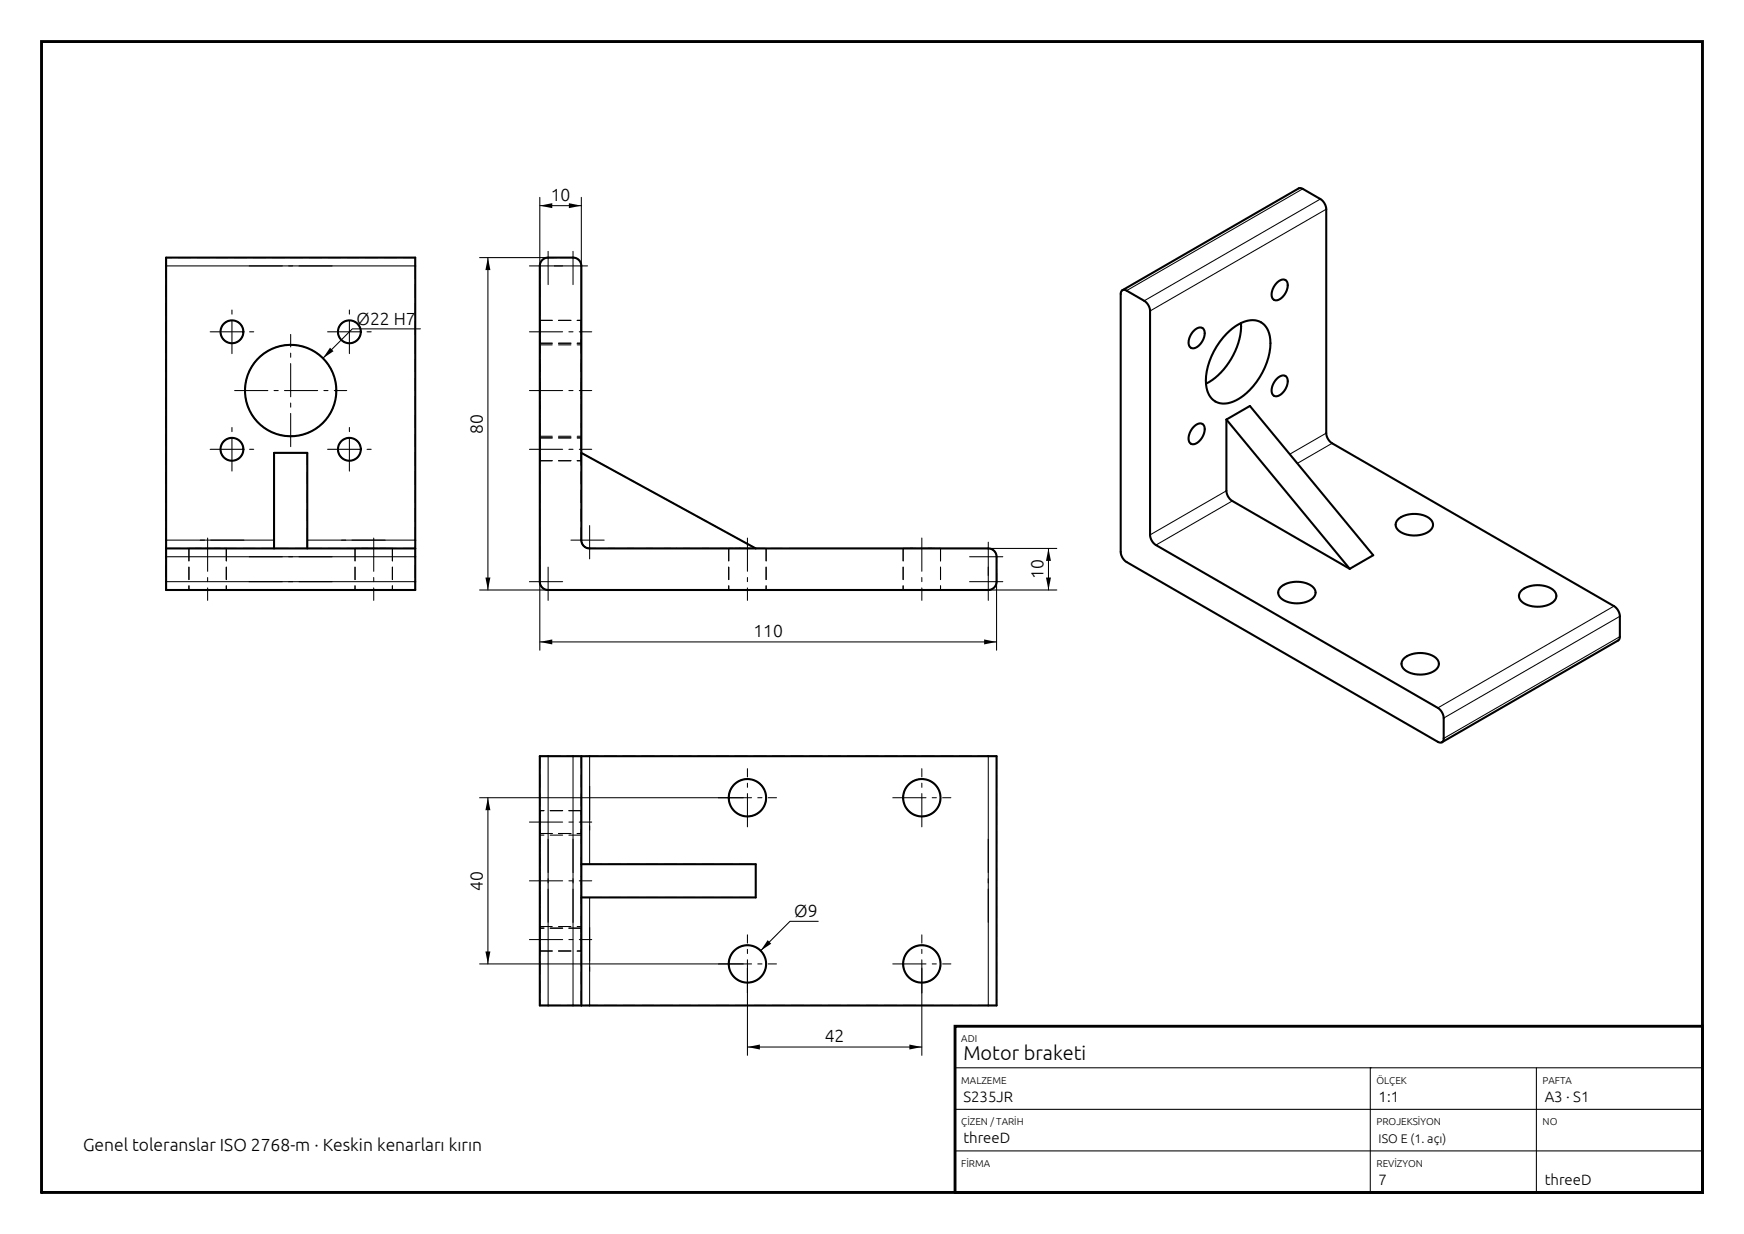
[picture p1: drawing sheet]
<svg xmlns="http://www.w3.org/2000/svg" width="420mm" height="297mm" viewBox="0 0 420 297" stroke-linecap="round" stroke-linejoin="round" font-family="sans-serif">
<path d="M10 10h400v277h-400zM230 247h180v40h-180z" fill="none" stroke="#000" stroke-width=".7"/>
<g fill="none" stroke="#000" stroke-width=".25">
<path d="M130 47.5v53.5M130 49.5h10M140 47.5v48.5M313.7 45.5l-42.4 24.5M318 47.9l-42.4 24.5M319.4 50.4l-42.4 24.4M40 64h60M101.2 79.2h-16.4l-7 7M115.5 62h18.5M117.5 62v80M130 103v53.5M295.4 118.1l-18.4 10.6"/>
<path d="M319.4 104.2l-8.8 5.1M320.8 106.7l-8.4 4.8M40 134h60M40 130h26M74 130h26M191 132h63.5M240 138v18.5M252.5 132v10M296.8 120.6l-18.4 10.6M40 140h60M115.5 142h68.5M130 154.5h110"/>
<path d="M186 142h68.5M388.7 145.9l-42.4 24.5M390.1 153.2l-42.4 24.5M390.1 148.3l-42.4 24.5M115.5 192h63.5M117.5 192v40M132 182v60M138 182v60M142 182v26M238 182v60M142 216v26M115.5 232h63.5"/>
<path d="M180 233v21M197.1 221.7h-6.8l-7.1 7.1M222 233v21M180 252h42M230 257h180M330 257h.1M330 257v30M370 257v30M230 267h180M230 277h180"/>
</g>
<g fill="none" stroke="#000" stroke-width=".5">
<path d="M40 62h60v80h-60zM130.6 62.6l1.2-.6h6.2a2 2 0 0 1 2 2v66a2 2 0 0 0 2 2h96a2 2 0 0 1 2 2v6a2 2 0 0 1-2 2h-106a2 2 0 0 1-2-2v-76l.2-.8zM270.3 69.9l42.5-24.6 .8 .1 4.4 2.5 .9 .9 .5 1.4v54l.2 .9 .4 .9 .8 .7 67.9 39.2 .8 .8 .4 .8 .2 .8v5.1l-.4 .7-42.4 24.5M270.3 69.9l-.3 .3-.1 .6v62l.2 .9 .4 .8 .8 .8 75 43.2 .5 .2 .5-.1M270.3 69.9h.9l4.5 2.6 .8 .8 .4 1.3 .1 54.1 .1 .9 .5 .9 .8 .7 68 39.2 .8 1 .5 1.2v5.2l-.4 .8M287.5 79.6a1.52 1.52 0 0 1 2.3-.4 3.4 3.4 0 0 1-2.8 4.6 1.51 1.51 0 0 1-.6-2.2l.3-.9zM298.9 77.8a16.8 16.8 0 0 1-8.5 14.6M307.5 68.1a1.52 1.52 0 0 1 2.3-.5 3.4 3.4 0 0 1-2.8 4.7 1.51 1.51 0 0 1-.6-2.3l.5-1.1zM295.4 80.3a8.8 8.8 0 0 1 6.6-3.2 4.4 4.4 0 0 1 3.9 4.6 16.3 16.3 0 0 1-9.2 15.1 4.3 4.3 0 0 1-6.1-3.5 16.1 16.1 0 0 1 4.8-13zM307.5 91.2a1.52 1.52 0 0 1 2.3-.5 3.4 3.4 0 0 1-2.8 4.6 1.51 1.51 0 0 1-.6-2.2l.3-.9zM140 109l42 23M287.5 102.7a1.52 1.52 0 0 1 2.3-.4 3.4 3.4 0 0 1-2.8 4.6 1.51 1.51 0 0 1-.6-2.2l.5-1.2z"/>
<path d="M295.4 101v17.3l.2 .9 .5 .8 .7 .6 28.3 16.3M295.4 101l5.6-3.3 29.7 35.9-5.6 3.3M295.4 101l29.7 35.9M40 132h60M66 132v-23h8v23M336.7 125a6.4 6.4 0 0 1 8 .2 1.94 1.94 0 0 1-1.2 3.1 6.3 6.3 0 0 1-7.1-1.1 1.67 1.67 0 0 1 .3-2.2zM308.4 141.3a6.4 6.4 0 0 1 8 .2 1.94 1.94 0 0 1-1.1 3.1 6.3 6.3 0 0 1-7.2-1.1 1.67 1.67 0 0 1 .3-2.2zM338.1 158.5a6.4 6.4 0 0 1 8 .2 1.94 1.94 0 0 1-1.1 3 6.3 6.3 0 0 1-7.2-1 1.67 1.67 0 0 1 .3-2.2zM366.4 142.1a6.4 6.4 0 0 1 8 .2 1.94 1.94 0 0 1-1.2 3.1 6.3 6.3 0 0 1-7.1-1 1.67 1.67 0 0 1 .3-2.3zM130 182h110v60h-110zM140 182v60M140 208h42v8h-42"/>
<circle cx="55.9" cy="79.9" r="2.75"/>
<circle cx="84.1" cy="79.9" r="2.75"/>
<circle cx="70" cy="94" r="11"/>
<circle cx="55.9" cy="108.1" r="2.75"/>
<circle cx="84.1" cy="108.1" r="2.75"/>
<circle cx="180" cy="192" r="4.5"/>
<circle cx="222" cy="192" r="4.5"/>
<circle cx="180" cy="232" r="4.5"/>
<circle cx="222" cy="232" r="4.5"/>
</g>
<g fill="none" stroke="#000" stroke-width=".25" stroke-dasharray="3 1.5">
<path d="M40 64v76M40 64v-2M58.6 79.9a2.75 2.75 0 0 0-4-2.5 2.75 2.75 0 0 0-.3 4.7 2.75 2.75 0 0 0 4.3-2v-.2M86.9 79.9a2.75 2.75 0 0 0-4.1-2.5 2.75 2.75 0 0 0-.2 4.7 2.75 2.75 0 0 0 4.3-2v-.2M100 64v76M100 64v-2M100 62h-60M130 64v76M130 64a2 2 0 0 1 2-2M130 79.9v-2.8M130 77.1v5.5M130 77.1h10"/>
<path d="M138 62h-6M138 62a2 2 0 0 1 2 2M140 79.9v-2.8M140 77.1v5.5M81 94a11 11 0 0 0-16.2-9.7 11 11 0 0 0-.9 18.8 11 11 0 0 0 17-8l.1-1.1M130 82.6v-2.7M130 94v-11M130 83v22M130 82.6h10M130 83h10M140 82.6v-2.7M140 94v-11"/>
<path d="M140 83v22M58.6 108.1a2.75 2.75 0 0 0-4-2.4 2.75 2.75 0 0 0-.3 4.7 2.75 2.75 0 0 0 4.3-2v-.3M66 109v21M74 109v21M86.9 108.1a2.75 2.75 0 0 0-4.1-2.4 2.75 2.75 0 0 0-.2 4.7 2.75 2.75 0 0 0 4.3-2v-.3M130 108.1v-2.7M130 105.4v5.5M130 110.9v-2.8M130 105v-11M130 110.9h10M130 105.4h10M130 105h10"/>
<path d="M140 109v21M140 108.1v-2.7M140 105.4v5.5M140 110.9v-2.8M140 105v-11M45.5 132h4.5M45.5 132v10M50 132h4.5M54.5 132h-9M54.5 132v10M66 132h-26M66 132v-2"/>
<path d="M74 132h-8M74 132v-2M85.5 132h4.5M85.5 132v10M90 132h4.5M94.5 132h-9M94.5 132v10M100 132h-26M140 130v-66M142 132a2 2 0 0 1-2-2M142 132h40M175.5 132v10"/>
<path d="M175.5 132h9M182 132l-42-23M184.5 132h-9M184.5 132v10M217.5 132v10M217.5 132h9M226.5 132h-9M226.5 132v10M238 132h-96M240 134a2 2 0 0 0-2-2M40 142v-2M45.5 142h4.5"/>
<path d="M50 142h4.5M54.5 142h-9M85.5 142h4.5M90 142h4.5M94.5 142h-9M100 142h-60M100 142v-2M132 142h106M132 142a2 2 0 0 1-2-2M175.5 142h9M184.5 142h-9M217.5 142h9"/>
<path d="M226.5 142h-9M238 142a2 2 0 0 0 2-2M240 140v-6M130 182v60M130 195.1v5.5M132 182h106M132 182h-2M140 182v26M140 195.1v5.5M140 195.1h-10M175.5 192a4.5 4.5 0 0 1 6.6-4 4.5 4.5 0 0 1 .4 7.7 4.5 4.5 0 0 1-7-3.3v-.4M217.5 192a4.5 4.5 0 0 1 6.6-4 4.5 4.5 0 0 1 .4 7.7 4.5 4.5 0 0 1-7-3.3v-.4"/>
<path d="M238 182h2M240 182v60M130 200.6v-5.5M130 201v22M130 200.6h10M140 208v8M140 216v26M140 200.6v-5.5M140 201v22M140 201h-10M142 208h40M142 216h40"/>
<path d="M142 208h-2M142 216h-2M130 223.4v5.5M130 228.9v-5.5M130 223v-22M130 228.9h10M130 223h10M140 223.4v5.5M140 228.9v-5.5M140 223v-22M140 223.4h-10M175.5 232a4.5 4.5 0 0 1 6.6-4 4.5 4.5 0 0 1 .4 7.7 4.5 4.5 0 0 1-7-3.3v-.4"/>
<path d="M217.5 232a4.5 4.5 0 0 1 6.6-4 4.5 4.5 0 0 1 .4 7.7 4.5 4.5 0 0 1-7-3.3v-.4M132 242h106M132 242h-2M238 242h2"/>
</g>
<g fill="none" stroke="#000" stroke-width=".25" stroke-dasharray="8 1.5 1 1.5">
<path d="M50.6 79.9h10.5M78.9 79.9h10.5M80 64h-20M127.5 64h9M127.5 79.9h15M132 68.5v-9M133.5 64h9M138 68.5v-9M55.9 85.1v-10.5M56.5 94h27M84.1 85.1v-10.5M127.5 94h15"/>
<path d="M50.6 108.1h10.5M55.9 113.4v-10.5M70 107.5v-27M78.9 108.1h10.5M84.1 113.4v-10.5M127.5 108.1h15M50 129.5v15M58.7 130h-11.4M80 134h-20M90 129.5v15M92.8 130h-11.6M137.5 130h9"/>
<path d="M142 134.5v-9M180 129.5v15M222 129.5v15M233.5 134h9M238 138.5v-9M80 140h-20M127.5 140h9M132 144.5v-9M233.5 140h9M238 144.5v-9M127.5 197.9h15M142 189.3v11.4"/>
<path d="M173 192h14M180 199v-14M215 192h14M222 199v-14M127.5 212h15M132 202v20M138 202v20M238 202v20M127.5 226.1h15M142 223.3v11.5M173 232h14M180 239v-14"/>
<path d="M215 232h14M222 239v-14"/>
</g>
<g fill="#000">
<path d="M130 49.5l3-.6v1.2zM137 48.9l3 .6-3 .6zM117.5 62l.6 3h-1.2zM79.5 83.7l.8 .8-2.5 1.7zM252.5 132l.6 3h-1.2zM116.9 139h1.2l-.6 3zM130 154.5l3-.6v1.2zM237 153.9l3 .6-3 .6zM251.9 139h1.2l-.6 3zM117.5 192l.6 3h-1.2zM116.9 229h1.2l-.6 3zM184.9 226.3l.8 .8-2.5 1.7z"/>
<path d="M180 252l3-.6v1.2zM219 251.4l3 .6-3 .6z"/>
</g>
<text font-size="4.8" x="232" y="255.2">Motor braketi</text>
<g font-size="4.2">
<text x="132.6" y="48.3">10</text>
<text x="85.8" y="78.2">Ø22 H7</text>
<text x="116.3" y="104.4" transform="rotate(-90 116.3 104.4)">80</text>
<text x="251.3" y="139.4" transform="rotate(-90 251.3 139.4)">10</text>
<text x="181.4" y="153.3">110</text>
<text x="116.3" y="214.4" transform="rotate(-90 116.3 214.4)">40</text>
<text x="191.3" y="220.7">Ø9</text>
<text x="198.6" y="250.8">42</text>
<text x="20" y="277">Genel toleranslar ISO 2768-m · Keskin kenarları kırın</text>
</g>
<g font-size="3.6">
<text x="232" y="265.2">S235JR</text>
<text x="332" y="265.2">1:1</text>
<text x="372" y="265.2">A3 · S1</text>
<text x="232" y="275.2">threeD</text>
<text x="332" y="285.2">7</text>
<text x="372" y="285.2">threeD</text>
</g>
<text font-size="3" x="332" y="275.2">ISO E (1. açı)</text>
<g font-size="2.4">
<text x="231.5" y="250.8">ADI</text>
<text x="231.5" y="260.8">MALZEME</text>
<text x="331.5" y="260.8">ÖLÇEK</text>
<text x="371.5" y="260.8">PAFTA</text>
<text x="231.5" y="270.8">ÇİZEN / TARİH</text>
<text x="331.5" y="270.8">PROJEKSİYON</text>
<text x="371.5" y="270.8">NO</text>
<text x="231.5" y="280.8">FİRMA</text>
<text x="331.5" y="280.8">REVİZYON</text>
</g>
</svg>
